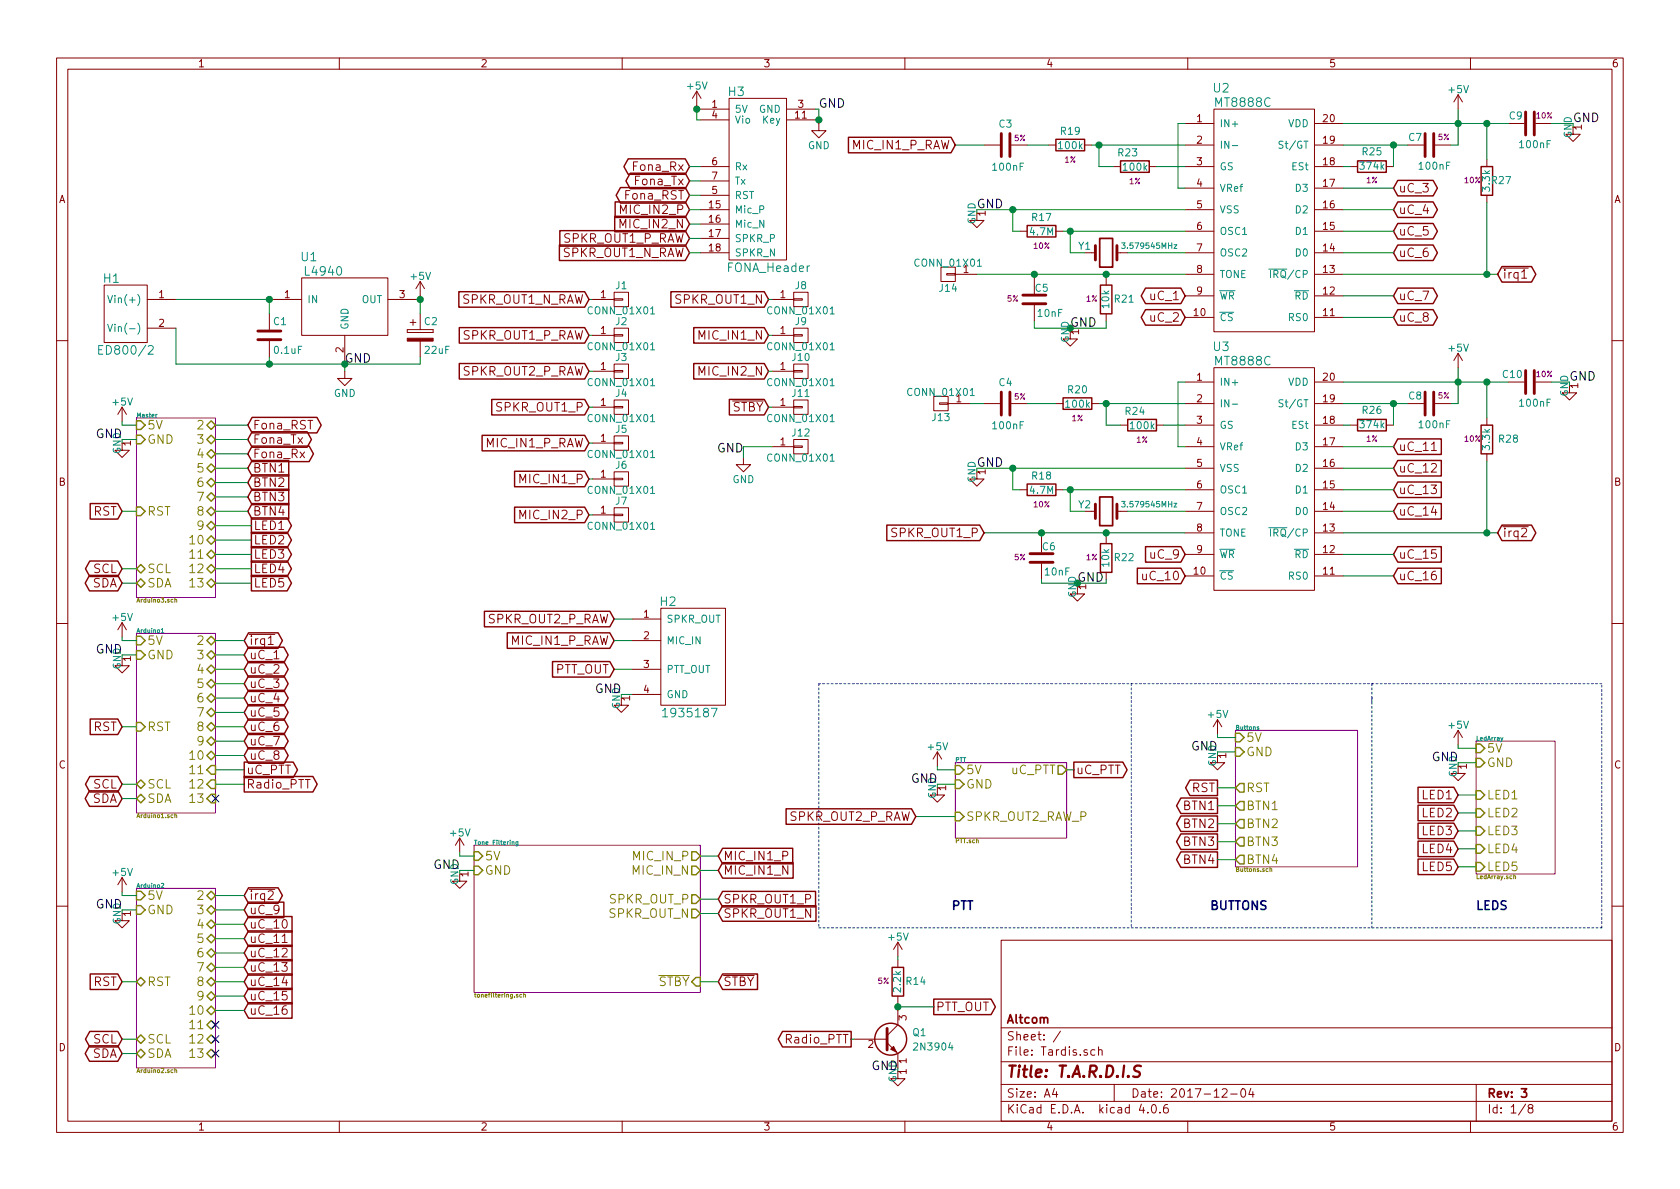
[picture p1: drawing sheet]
EESchema Schematic File Version 2
LIBS:Tardis-rescue
LIBS:power
LIBS:device
LIBS:transistors
LIBS:conn
LIBS:linear
LIBS:regul
LIBS:74xx
LIBS:cmos4000
LIBS:adc-dac
LIBS:memory
LIBS:xilinx
LIBS:microcontrollers
LIBS:dsp
LIBS:microchip
LIBS:analog_switches
LIBS:motorola
LIBS:texas
LIBS:intel
LIBS:audio
LIBS:interface
LIBS:digital-audio
LIBS:philips
LIBS:display
LIBS:cypress
LIBS:siliconi
LIBS:opto
LIBS:atmel
LIBS:contrib
LIBS:valves
LIBS:Tardis
LIBS:Tardis-cache
EELAYER 25 0
EELAYER END
$Descr A4 11693 8268
encoding utf-8
Sheet 1 8
Title "T.A.R.D.I.S"
Date "2017-12-04"
Rev "3"
Comp "Altcom"
Comment1 ""
Comment2 ""
Comment3 ""
Comment4 ""
$EndDescr
$Comp
L ED800 H1
U 1 1
P 875 2175
F 0 "H1" H 775 2425 60  0000 C CNN
F 1 "ED800/2" H 875 1925 60  0000 C CNN
F 2 "Footprints:ED800" H 475 2625 60  0001 C CNN
F 3 "" H 475 2625 60  0001 C CNN
F 4 "ED1633-ND" H 875 2175 60  0001 C CNN "Vendor"
	1    875  2175
	1    0    0    -1  
$EndComp
$Comp
L C C1
U 1 1
P 1875 2325
F 0 "C1" H 1900 2425 50  0000 L CNN
F 1 "0.1uF" H 1900 2225 50  0000 L CNN
F 2 "Capacitors_SMD:C_0603_HandSoldering" H 1913 2175 50  0001 C CNN
F 3 "" H 1875 2325 50  0001 C CNN
	1    1875 2325
	1    0    0    -1  
$EndComp
$Comp
L L4940 U1
U 1 1
P 2400 2075
F 0 "U1" H 2150 2375 60  0000 C CNN
F 1 "L4940" H 2250 2275 60  0000 C CNN
F 2 "TO_SOT_Packages_THT:TO-220-3_Horizontal" H 2450 2075 60  0001 C CNN
F 3 "" H 2450 2075 60  0001 C CNN
	1    2400 2075
	1    0    0    -1  
$EndComp
Wire Wire Line
	2925 2525 2925 2475
Wire Wire Line
	1225 2525 2925 2525
Connection ~ 2400 2525
Wire Wire Line
	2400 2575 2400 2525
$Comp
L CP C2
U 1 1
P 2925 2325
F 0 "C2" H 2950 2425 50  0000 L CNN
F 1 "22uF" H 2950 2225 50  0000 L CNN
F 2 "Footprints:RADIAL_5MM" H 2963 2175 50  0001 C CNN
F 3 "" H 2925 2325 50  0001 C CNN
	1    2925 2325
	1    0    0    -1  
$EndComp
$Comp
L MT8888C U2
U 1 1
P 8500 650
F 0 "U2" H 8500 700 60  0000 C CNN
F 1 "MT8888C" H 8650 600 60  0000 C CNN
F 2 "Footprints:SOIC-20" H 8500 650 60  0001 C CNN
F 3 "" H 8500 650 60  0001 C CNN
	1    8500 650 
	1    0    0    -1  
$EndComp
$Comp
L C C3
U 1 1
P 7000 1000
F 0 "C3" V 6850 950 50  0000 L CNN
F 1 "100nF" V 7150 900 50  0000 L CNN
F 2 "Capacitors_SMD:C_0603_HandSoldering" H 7038 850 50  0001 C CNN
F 3 "" H 7000 1000 50  0001 C CNN
F 4 "5%" V 6950 1100 39  0000 C CNN "%"
	1    7000 1000
	0    1    1    0   
$EndComp
$Comp
L R R19
U 1 1
P 7450 1000
F 0 "R19" V 7350 1000 50  0000 C CNN
F 1 "100k" V 7450 1000 50  0000 C CNN
F 2 "Resistors_SMD:R_0603_HandSoldering" V 7380 1000 50  0001 C CNN
F 3 "" H 7450 1000 50  0001 C CNN
F 4 "1%" V 7550 1000 39  0000 C CNN "%"
	1    7450 1000
	0    1    1    0   
$EndComp
$Comp
L R R23
U 1 1
P 7900 1150
F 0 "R23" V 7800 1100 50  0000 C CNN
F 1 "100k" V 7900 1150 50  0000 C CNN
F 2 "Resistors_SMD:R_0603_HandSoldering" V 7830 1150 50  0001 C CNN
F 3 "" H 7900 1150 50  0001 C CNN
F 4 "1%" V 8000 1150 39  0000 C CNN "%"
	1    7900 1150
	0    1    1    0   
$EndComp
Wire Wire Line
	7150 1000 7300 1000
Wire Wire Line
	6650 1000 6850 1000
Wire Wire Line
	8050 1150 8250 1150
Wire Wire Line
	7600 1000 8250 1000
Wire Wire Line
	7750 1150 7650 1150
Wire Wire Line
	7650 1150 7650 1000
Connection ~ 7650 1000
Wire Wire Line
	8250 850  8200 850 
Wire Wire Line
	8200 850  8200 1300
Wire Wire Line
	8200 1300 8250 1300
$Comp
L R R17
U 1 1
P 7250 1600
F 0 "R17" V 7150 1600 50  0000 C CNN
F 1 "4.7M" V 7250 1600 50  0000 C CNN
F 2 "Resistors_SMD:R_0603_HandSoldering" V 7180 1600 50  0001 C CNN
F 3 "" H 7250 1600 50  0001 C CNN
F 4 "10%" V 7350 1600 39  0000 C CNN "%"
	1    7250 1600
	0    1    1    0   
$EndComp
$Comp
L Crystal Y1
U 1 1
P 7700 1750
F 0 "Y1" H 7550 1800 50  0000 C CNN
F 1 "3.579545MHz" H 8000 1800 39  0000 C CNN
F 2 "Crystals:Crystal_SMD_HC49-SD_HandSoldering" H 7700 1750 50  0001 C CNN
F 3 "" H 7700 1750 50  0001 C CNN
	1    7700 1750
	1    0    0    -1  
$EndComp
Wire Wire Line
	7850 1750 8250 1750
Wire Wire Line
	6800 1450 8250 1450
Wire Wire Line
	7100 1600 7050 1600
Wire Wire Line
	7050 1600 7050 1450
Connection ~ 7050 1450
Wire Wire Line
	7400 1600 8250 1600
Wire Wire Line
	7450 1600 7450 1750
Wire Wire Line
	7450 1750 7550 1750
Connection ~ 7450 1600
$Comp
L C C5
U 1 1
P 7200 2075
F 0 "C5" H 7100 2000 50  0000 L CNN
F 1 "10nF" H 7000 2175 50  0000 L CNN
F 2 "Capacitors_SMD:C_0603_HandSoldering" H 7238 1925 50  0001 C CNN
F 3 "" H 7200 2075 50  0001 C CNN
F 4 "5%" H 7350 2075 39  0000 C CNN "%"
	1    7200 2075
	-1   0    0    1   
$EndComp
$Comp
L R R21
U 1 1
P 7700 2075
F 0 "R21" H 7575 2075 50  0000 C CNN
F 1 "10k" V 7700 2075 50  0000 C CNN
F 2 "Resistors_SMD:R_0603_HandSoldering" V 7630 2075 50  0001 C CNN
F 3 "" H 7700 2075 50  0001 C CNN
F 4 "1%" H 7800 2075 39  0000 C CNN "%"
	1    7700 2075
	-1   0    0    1   
$EndComp
Wire Wire Line
	6800 1900 8250 1900
Connection ~ 7700 1900
Connection ~ 7200 1900
Wire Wire Line
	7700 2275 7700 2225
Wire Wire Line
	7200 2275 7700 2275
Wire Wire Line
	7200 2275 7200 2225
Text GLabel 8250 2050 0    60   BiDi ~ 0
uC_1
Text GLabel 8250 2200 0    60   BiDi ~ 0
uC_2
$Comp
L R R27
U 1 1
P 10350 1250
F 0 "R27" H 10250 1250 50  0000 C CNN
F 1 "3.3k" V 10350 1250 50  0000 C CNN
F 2 "Resistors_SMD:R_0603_HandSoldering" V 10280 1250 50  0001 C CNN
F 3 "" H 10350 1250 50  0001 C CNN
F 4 "10%" H 10450 1250 39  0000 C CNN "%"
	1    10350 1250
	-1   0    0    1   
$EndComp
$Comp
L R R25
U 1 1
P 9550 1150
F 0 "R25" V 9650 1150 50  0000 C CNN
F 1 "374k" V 9550 1150 50  0000 C CNN
F 2 "Resistors_SMD:R_0603_HandSoldering" V 9480 1150 50  0001 C CNN
F 3 "" H 9550 1150 50  0001 C CNN
F 4 "1%" V 9450 1150 39  0000 C CNN "%"
	1    9550 1150
	0    -1   -1   0   
$EndComp
$Comp
L C C7
U 1 1
P 9950 1000
F 0 "C7" V 10000 1050 50  0000 L CNN
F 1 "100nF" V 9800 850 50  0000 L CNN
F 2 "Capacitors_SMD:C_0603_HandSoldering" H 9988 850 50  0001 C CNN
F 3 "" H 9950 1000 50  0001 C CNN
F 4 "5%" V 10000 900 39  0000 C CNN "%"
	1    9950 1000
	0    -1   -1   0   
$EndComp
$Comp
L C C9
U 1 1
P 10650 850
F 0 "C9" V 10700 900 50  0000 L CNN
F 1 "100nF" V 10500 700 50  0000 L CNN
F 2 "Capacitors_SMD:C_0603_HandSoldering" H 10688 700 50  0001 C CNN
F 3 "" H 10650 850 50  0001 C CNN
F 4 "10%" V 10700 750 39  0000 C CNN "%"
	1    10650 850 
	0    -1   -1   0   
$EndComp
Wire Wire Line
	9350 1000 9800 1000
Wire Wire Line
	9700 1150 9700 1000
Connection ~ 9700 1000
Wire Wire Line
	9400 1150 9350 1150
Wire Wire Line
	10150 1000 10100 1000
Wire Wire Line
	10150 750  10150 1000
Wire Wire Line
	9350 850  10500 850 
Connection ~ 10150 850 
Connection ~ 10350 850 
Wire Wire Line
	10350 1400 10350 1900
Wire Wire Line
	9350 1900 10425 1900
Wire Wire Line
	10350 1100 10350 850 
Wire Wire Line
	10950 850  10800 850 
Text GLabel 9700 1300 2    60   BiDi ~ 0
uC_3
Text GLabel 9700 1450 2    60   BiDi ~ 0
uC_4
Text GLabel 9700 1600 2    60   BiDi ~ 0
uC_5
Text GLabel 9700 1750 2    60   BiDi ~ 0
uC_6
Text GLabel 9700 2050 2    60   BiDi ~ 0
uC_7
Text GLabel 9700 2200 2    60   BiDi ~ 0
uC_8
Wire Wire Line
	9700 1300 9350 1300
Wire Wire Line
	9350 1450 9700 1450
Wire Wire Line
	9700 1600 9350 1600
Wire Wire Line
	9350 1750 9700 1750
Wire Wire Line
	9700 2050 9350 2050
Wire Wire Line
	9350 2200 9700 2200
$Comp
L MT8888C U3
U 1 1
P 8500 2450
F 0 "U3" H 8500 2500 60  0000 C CNN
F 1 "MT8888C" H 8650 2400 60  0000 C CNN
F 2 "Footprints:SOIC-20" H 8500 2450 60  0001 C CNN
F 3 "" H 8500 2450 60  0001 C CNN
	1    8500 2450
	1    0    0    -1  
$EndComp
$Comp
L R R24
U 1 1
P 7950 2950
F 0 "R24" V 7850 2900 50  0000 C CNN
F 1 "100k" V 7950 2950 50  0000 C CNN
F 2 "Resistors_SMD:R_0603_HandSoldering" V 7880 2950 50  0001 C CNN
F 3 "" H 7950 2950 50  0001 C CNN
F 4 "1%" V 8050 2950 39  0000 C CNN "%"
	1    7950 2950
	0    1    1    0   
$EndComp
$Comp
L R R20
U 1 1
P 7500 2800
F 0 "R20" V 7400 2800 50  0000 C CNN
F 1 "100k" V 7500 2800 50  0000 C CNN
F 2 "Resistors_SMD:R_0603_HandSoldering" V 7430 2800 50  0001 C CNN
F 3 "" H 7500 2800 50  0001 C CNN
F 4 "1%" V 7600 2800 39  0000 C CNN "%"
	1    7500 2800
	0    1    1    0   
$EndComp
$Comp
L C C4
U 1 1
P 7000 2800
F 0 "C4" V 6850 2750 50  0000 L CNN
F 1 "100nF" V 7150 2700 50  0000 L CNN
F 2 "Capacitors_SMD:C_0603_HandSoldering" H 7038 2650 50  0001 C CNN
F 3 "" H 7000 2800 50  0001 C CNN
F 4 "5%" V 6950 2900 39  0000 C CNN "%"
	1    7000 2800
	0    1    1    0   
$EndComp
Wire Wire Line
	7650 2800 8250 2800
Wire Wire Line
	7800 2950 7700 2950
Wire Wire Line
	7700 2950 7700 2800
Connection ~ 7700 2800
Wire Wire Line
	8100 2950 8250 2950
Wire Wire Line
	7350 2800 7150 2800
Wire Wire Line
	6850 2800 6750 2800
Wire Wire Line
	8250 2650 8200 2650
Wire Wire Line
	8200 2650 8200 3100
Wire Wire Line
	8200 3100 8250 3100
$Comp
L R R18
U 1 1
P 7250 3400
F 0 "R18" V 7150 3400 50  0000 C CNN
F 1 "4.7M" V 7250 3400 50  0000 C CNN
F 2 "Resistors_SMD:R_0603_HandSoldering" V 7180 3400 50  0001 C CNN
F 3 "" H 7250 3400 50  0001 C CNN
F 4 "10%" V 7350 3400 39  0000 C CNN "%"
	1    7250 3400
	0    1    1    0   
$EndComp
$Comp
L Crystal Y2
U 1 1
P 7700 3550
F 0 "Y2" H 7550 3600 50  0000 C CNN
F 1 "3.579545MHz" H 8000 3600 39  0000 C CNN
F 2 "Crystals:Crystal_SMD_HC49-SD_HandSoldering" H 7700 3550 50  0001 C CNN
F 3 "" H 7700 3550 50  0001 C CNN
	1    7700 3550
	1    0    0    -1  
$EndComp
Wire Wire Line
	6800 3250 8250 3250
Wire Wire Line
	7100 3400 7050 3400
Wire Wire Line
	7050 3400 7050 3250
Connection ~ 7050 3250
Wire Wire Line
	7400 3400 8250 3400
Wire Wire Line
	7550 3550 7450 3550
Wire Wire Line
	7450 3550 7450 3400
Connection ~ 7450 3400
Wire Wire Line
	7850 3550 8250 3550
$Comp
L R R22
U 1 1
P 7700 3875
F 0 "R22" H 7575 3875 50  0000 C CNN
F 1 "10k" V 7700 3875 50  0000 C CNN
F 2 "Resistors_SMD:R_0603_HandSoldering" V 7630 3875 50  0001 C CNN
F 3 "" H 7700 3875 50  0001 C CNN
F 4 "1%" H 7800 3875 39  0000 C CNN "%"
	1    7700 3875
	-1   0    0    1   
$EndComp
$Comp
L C C6
U 1 1
P 7250 3875
F 0 "C6" H 7150 3800 50  0000 L CNN
F 1 "10nF" H 7050 3975 50  0000 L CNN
F 2 "Capacitors_SMD:C_0603_HandSoldering" H 7288 3725 50  0001 C CNN
F 3 "" H 7250 3875 50  0001 C CNN
F 4 "5%" H 7400 3875 39  0000 C CNN "%"
	1    7250 3875
	-1   0    0    1   
$EndComp
Wire Wire Line
	6850 3700 8250 3700
Wire Wire Line
	7250 4050 7700 4050
Connection ~ 7500 4050
Connection ~ 7450 2275
Connection ~ 7250 3700
Text GLabel 8250 3850 0    60   Input ~ 0
uC_9
Text GLabel 8250 4000 0    60   Input ~ 0
uC_10
$Comp
L R R26
U 1 1
P 9550 2950
F 0 "R26" V 9650 2950 50  0000 C CNN
F 1 "374k" V 9550 2950 50  0000 C CNN
F 2 "Resistors_SMD:R_0603_HandSoldering" V 9480 2950 50  0001 C CNN
F 3 "" H 9550 2950 50  0001 C CNN
F 4 "1%" V 9450 2950 39  0000 C CNN "%"
	1    9550 2950
	0    -1   -1   0   
$EndComp
Wire Wire Line
	9350 2950 9400 2950
Wire Wire Line
	9700 2950 9700 2800
Wire Wire Line
	9350 2800 9800 2800
$Comp
L C C8
U 1 1
P 9950 2800
F 0 "C8" V 10000 2850 50  0000 L CNN
F 1 "100nF" V 9800 2650 50  0000 L CNN
F 2 "Capacitors_SMD:C_0603_HandSoldering" H 9988 2650 50  0001 C CNN
F 3 "" H 9950 2800 50  0001 C CNN
F 4 "5%" V 10000 2700 39  0000 C CNN "%"
	1    9950 2800
	0    -1   -1   0   
$EndComp
Connection ~ 9700 2800
Wire Wire Line
	9350 2650 10500 2650
Wire Wire Line
	10150 2550 10150 2800
Wire Wire Line
	10150 2800 10100 2800
$Comp
L R R28
U 1 1
P 10350 3050
F 0 "R28" H 10200 3050 50  0000 C CNN
F 1 "3.3k" V 10350 3050 50  0000 C CNN
F 2 "Resistors_SMD:R_0603_HandSoldering" V 10280 3050 50  0001 C CNN
F 3 "" H 10350 3050 50  0001 C CNN
F 4 "10%" H 10450 3050 39  0000 C CNN "%"
	1    10350 3050
	-1   0    0    1   
$EndComp
Wire Wire Line
	10350 2650 10350 2900
Connection ~ 10150 2650
$Comp
L C C10
U 1 1
P 10650 2650
F 0 "C10" V 10700 2700 50  0000 L CNN
F 1 "100nF" V 10500 2500 50  0000 L CNN
F 2 "Capacitors_SMD:C_0603_HandSoldering" H 10688 2500 50  0001 C CNN
F 3 "" H 10650 2650 50  0001 C CNN
F 4 "10%" V 10700 2550 39  0000 C CNN "%"
	1    10650 2650
	0    -1   -1   0   
$EndComp
Connection ~ 10350 2650
Wire Wire Line
	10800 2650 10925 2650
Wire Wire Line
	9350 3700 10425 3700
Wire Wire Line
	10350 3700 10350 3200
Text GLabel 9700 3100 2    60   Input ~ 0
uC_11
Text GLabel 9700 3250 2    60   Input ~ 0
uC_12
Text GLabel 9700 3400 2    60   Input ~ 0
uC_13
Text GLabel 9700 3550 2    60   Input ~ 0
uC_14
Text GLabel 9700 3850 2    60   Input ~ 0
uC_15
Text GLabel 9700 4000 2    60   Input ~ 0
uC_16
Wire Wire Line
	9350 3100 9700 3100
Wire Wire Line
	9700 3250 9350 3250
Wire Wire Line
	9350 3400 9700 3400
Wire Wire Line
	9700 3550 9350 3550
Wire Wire Line
	9350 3850 9700 3850
Wire Wire Line
	9700 4000 9350 4000
$Sheet
S 950  6175 550  1250
U 5A11F431
F0 "Arduino2" 30
F1 "Arduino2.sch" 30
F2 "RST" B L 950 6825 60 
F3 "SCL" B L 950 7225 60 
F4 "SDA" B L 950 7325 60 
F5 "2" B R 1500 6225 60 
F6 "3" B R 1500 6325 60 
F7 "4" B R 1500 6425 60 
F8 "5" B R 1500 6525 60 
F9 "6" B R 1500 6625 60 
F10 "7" B R 1500 6725 60 
F11 "8" B R 1500 6825 60 
F12 "9" B R 1500 6925 60 
F13 "10" B R 1500 7025 60 
F14 "5V" I L 950 6225 60 
F15 "GND" I L 950 6325 60 
F16 "11" B R 1500 7125 60 
F17 "12" B R 1500 7225 60 
F18 "13" B R 1500 7325 60 
$EndSheet
$Sheet
S 950  4400 550  1250
U 5A121926
F0 "Arduino1" 30
F1 "Arduino1.sch" 30
F2 "SDA" B L 950 5550 60 
F3 "SCL" B L 950 5450 60 
F4 "RST" I L 950 5050 60 
F5 "2" B R 1500 4450 60 
F6 "3" B R 1500 4550 60 
F7 "4" B R 1500 4650 60 
F8 "5" B R 1500 4750 60 
F9 "6" B R 1500 4850 60 
F10 "7" B R 1500 4950 60 
F11 "8" B R 1500 5050 60 
F12 "9" B R 1500 5150 60 
F13 "10" B R 1500 5250 60 
F14 "11" I R 1500 5350 60 
F15 "12" I R 1500 5450 60 
F16 "13" I R 1500 5550 60 
F17 "5V" I L 950 4450 60 
F18 "GND" I L 950 4550 60 
$EndSheet
$Sheet
S 950  2900 550  1250
U 5A12503B
F0 "Master" 30
F1 "Arduino3.sch" 30
F2 "SCL" B L 950 3950 60 
F3 "SDA" B L 950 4050 60 
F4 "2" B R 1500 2950 60 
F5 "3" B R 1500 3050 60 
F6 "4" B R 1500 3150 60 
F7 "5" B R 1500 3250 60 
F8 "6" B R 1500 3350 60 
F9 "7" B R 1500 3450 60 
F10 "8" B R 1500 3550 60 
F11 "9" B R 1500 3650 60 
F12 "10" B R 1500 3750 60 
F13 "11" B R 1500 3850 60 
F14 "12" B R 1500 3950 60 
F15 "13" B R 1500 4050 60 
F16 "5V" I L 950 2950 60 
F17 "GND" I L 950 3050 60 
F18 "RST" I L 950 3550 60 
$EndSheet
Text GLabel 850  5450 0    60   BiDi ~ 0
SCL
Text GLabel 850  5550 0    60   BiDi ~ 0
SDA
Text GLabel 850  3950 0    60   BiDi ~ 0
SCL
Text GLabel 850  4050 0    60   BiDi ~ 0
SDA
Text GLabel 850  7225 0    60   BiDi ~ 0
SCL
Text GLabel 850  7325 0    60   BiDi ~ 0
SDA
Wire Wire Line
	850  7225 950  7225
Wire Wire Line
	950  7325 850  7325
Wire Wire Line
	850  5450 950  5450
Wire Wire Line
	850  5550 950  5550
Wire Wire Line
	850  3950 950  3950
Wire Wire Line
	950  4050 850  4050
Text GLabel 850  3550 0    60   Input ~ 0
RST
Text GLabel 850  5050 0    60   Input ~ 0
RST
Text GLabel 850  6825 0    60   Input ~ 0
RST
Wire Wire Line
	950  6825 850  6825
Wire Wire Line
	950  5050 850  5050
Wire Wire Line
	950  3550 850  3550
Wire Wire Line
	1225 2275 1225 2525
Connection ~ 1875 2525
Wire Wire Line
	2925 2050 2925 2175
Connection ~ 2925 2075
Wire Wire Line
	1875 2475 1875 2525
Text GLabel 1700 4750 2    60   BiDi ~ 0
uC_3
Text GLabel 1700 4850 2    60   BiDi ~ 0
uC_4
Text GLabel 1700 4950 2    60   BiDi ~ 0
uC_5
Text GLabel 1700 5050 2    60   BiDi ~ 0
uC_6
Text GLabel 1700 5150 2    60   BiDi ~ 0
uC_7
Text GLabel 1700 5250 2    60   BiDi ~ 0
uC_8
Text GLabel 1700 4550 2    60   BiDi ~ 0
uC_1
Text GLabel 1700 4650 2    60   BiDi ~ 0
uC_2
Text GLabel 1700 4450 2    60   BiDi ~ 0
~irq1
Text GLabel 10425 1900 2    60   BiDi ~ 0
~irq1
Text GLabel 10425 3700 2    60   BiDi ~ 0
~irq2
Text GLabel 1700 6225 2    60   BiDi ~ 0
~irq2
Connection ~ 10350 1900
Connection ~ 10350 3700
Text GLabel 1700 6525 2    60   Input ~ 0
uC_11
Text GLabel 1700 6625 2    60   Input ~ 0
uC_12
Text GLabel 1700 6725 2    60   Input ~ 0
uC_13
Text GLabel 1700 6825 2    60   Input ~ 0
uC_14
Text GLabel 1700 6925 2    60   Input ~ 0
uC_15
Text GLabel 1700 7025 2    60   Input ~ 0
uC_16
Text GLabel 1700 6325 2    60   Input ~ 0
uC_9
Text GLabel 1700 6425 2    60   Input ~ 0
uC_10
Wire Wire Line
	1500 4450 1700 4450
Wire Wire Line
	1700 4550 1500 4550
Wire Wire Line
	1500 4650 1700 4650
Wire Wire Line
	1500 4750 1700 4750
Wire Wire Line
	1500 4850 1700 4850
Wire Wire Line
	1700 4950 1500 4950
Wire Wire Line
	1500 5050 1700 5050
Wire Wire Line
	1700 5150 1500 5150
Wire Wire Line
	1700 5250 1500 5250
Wire Wire Line
	1700 6225 1500 6225
Wire Wire Line
	1500 6325 1700 6325
Wire Wire Line
	1700 6425 1500 6425
Wire Wire Line
	1500 6525 1700 6525
Wire Wire Line
	1700 6625 1500 6625
Wire Wire Line
	1500 6725 1700 6725
Wire Wire Line
	1700 6825 1500 6825
Wire Wire Line
	1500 6925 1700 6925
Wire Wire Line
	1700 7025 1500 7025
$Comp
L FONA_Header H3
U 1 1
P 5075 625
F 0 "H3" H 5125 625 60  0000 C CNN
F 1 "FONA_Header" H 5350 -600 60  0000 C CNN
F 2 "Pin_Headers:Pin_Header_Straight_1x18_Pitch2.54mm" H 5075 625 60  0001 C CNN
F 3 "" H 5075 625 60  0001 C CNN
	1    5075 625 
	1    0    0    -1  
$EndComp
Wire Wire Line
	4850 825  4875 825 
Wire Wire Line
	4850 725  4850 825 
Connection ~ 4850 750 
Text GLabel 4800 1150 0    60   BiDi ~ 0
Fona_Rx
Text GLabel 4800 1250 0    60   BiDi ~ 0
Fona_Tx
Text GLabel 4800 1350 0    60   BiDi ~ 0
Fona_RST
Wire Wire Line
	5675 750  5700 750 
Wire Wire Line
	5700 750  5700 850 
Wire Wire Line
	5700 825  5675 825 
Connection ~ 5700 825 
Wire Wire Line
	4800 1150 4875 1150
Wire Wire Line
	4875 1250 4800 1250
Wire Wire Line
	4800 1350 4875 1350
Text GLabel 1725 3150 2    60   BiDi ~ 0
Fona_Rx
Text GLabel 1725 3050 2    60   BiDi ~ 0
Fona_Tx
Text GLabel 1725 2950 2    60   BiDi ~ 0
Fona_RST
Wire Wire Line
	1500 2950 1725 2950
Wire Wire Line
	1725 3050 1500 3050
Wire Wire Line
	1725 3150 1500 3150
Text GLabel 1725 3250 2    60   Input ~ 0
BTN1
Text GLabel 1725 3350 2    60   Input ~ 0
BTN2
Text GLabel 1725 3450 2    60   Input ~ 0
BTN3
Text GLabel 1725 3550 2    60   Input ~ 0
BTN4
Wire Wire Line
	1725 3250 1500 3250
Wire Wire Line
	1500 3350 1725 3350
Wire Wire Line
	1725 3450 1500 3450
Wire Wire Line
	1500 3550 1725 3550
Text GLabel 1750 3650 2    60   Output ~ 0
LED1
Text GLabel 1750 3750 2    60   Output ~ 0
LED2
Text GLabel 1750 3850 2    60   Output ~ 0
LED3
Text GLabel 1750 3950 2    60   Output ~ 0
LED4
Text GLabel 1750 4050 2    60   Output ~ 0
LED5
$Sheet
S 10275 5150 550  925 
U 5A1C89E5
F0 "LedArray" 30
F1 "LedArray.sch" 30
F2 "LED5" I L 10275 6025 60 
F3 "LED4" I L 10275 5900 60 
F4 "LED3" I L 10275 5775 60 
F5 "LED2" I L 10275 5650 60 
F6 "LED1" I L 10275 5525 60 
F7 "5V" I L 10275 5200 60 
F8 "GND" I L 10275 5300 60 
$EndSheet
Text GLabel 10150 5525 0    60   Input ~ 0
LED1
Text GLabel 10150 5650 0    60   Input ~ 0
LED2
Text GLabel 10150 5775 0    60   Input ~ 0
LED3
Text GLabel 10150 5900 0    60   Input ~ 0
LED4
Text GLabel 10150 6025 0    60   Input ~ 0
LED5
Wire Wire Line
	1500 3650 1750 3650
Wire Wire Line
	1500 3750 1750 3750
Wire Wire Line
	1750 3850 1500 3850
Wire Wire Line
	1500 3950 1750 3950
Wire Wire Line
	1750 4050 1500 4050
Wire Wire Line
	10150 5525 10275 5525
Wire Wire Line
	10150 5650 10275 5650
Wire Wire Line
	10150 5775 10275 5775
Wire Wire Line
	10275 5900 10150 5900
Wire Wire Line
	10150 6025 10275 6025
Text Notes 10275 6325 0    60   ~ 12
LEDS
Wire Notes Line
	9550 4850 9550 6450
Wire Notes Line
	5700 6450 11150 6450
Wire Notes Line
	11150 6450 11150 4750
Wire Notes Line
	11150 4750 5700 4750
Wire Notes Line
	9550 4750 9550 4875
$Sheet
S 8600 5075 850  950 
U 5A1EEEAC
F0 "Buttons" 30
F1 "Buttons.sch" 30
F2 "5V" I L 8600 5125 60 
F3 "GND" I L 8600 5225 60 
F4 "RST" O L 8600 5475 60 
F5 "BTN1" O L 8600 5600 60 
F6 "BTN2" O L 8600 5725 60 
F7 "BTN3" O L 8600 5850 60 
F8 "BTN4" O L 8600 5975 60 
$EndSheet
Text GLabel 8475 5475 0    60   Output ~ 0
RST
Text GLabel 8475 5600 0    60   Output ~ 0
BTN1
Text GLabel 8475 5725 0    60   Output ~ 0
BTN2
Text GLabel 8475 5850 0    60   Output ~ 0
BTN3
Text GLabel 8475 5975 0    60   Output ~ 0
BTN4
Wire Wire Line
	8475 5975 8600 5975
Wire Wire Line
	8600 5850 8475 5850
Wire Wire Line
	8475 5725 8600 5725
Wire Wire Line
	8600 5600 8475 5600
Wire Wire Line
	8475 5475 8600 5475
Wire Notes Line
	7875 4750 7875 6450
Text Notes 8425 6325 0    60   ~ 12
BUTTONS
$Comp
L 1935187 H2
U 1 1
P 4600 4400
F 0 "H2" H 4650 4625 60  0000 C CNN
F 1 "1935187" H 4800 3850 60  0000 C CNN
F 2 "Footprints:1935187" H 4600 4400 60  0001 C CNN
F 3 "" H 4600 4400 60  0001 C CNN
F 4 "277-1579-ND" H 4600 4400 60  0001 C CNN "Vendor"
	1    4600 4400
	1    0    0    -1  
$EndComp
$Sheet
S 6650 5300 775  525 
U 5A2B81A8
F0 "PTT" 30
F1 "PTT.sch" 30
F2 "SPKR_OUT2_RAW_P" I L 6650 5675 60 
F3 "GND" I L 6650 5450 60 
F4 "5V" I L 6650 5350 60 
F5 "uC_PTT" O R 7425 5350 60 
$EndSheet
$Sheet
S 3300 5875 1575 1025
U 5A2392E1
F0 "Tone Filtering" 30
F1 "tonefiltering.sch" 30
F2 "MIC_IN_P" O R 4875 5950 60 
F3 "MIC_IN_N" O R 4875 6050 60 
F4 "SPKR_OUT_P" O R 4875 6250 60 
F5 "SPKR_OUT_N" O R 4875 6350 60 
F6 "GND" I L 3300 6050 60 
F7 "5V" I L 3300 5950 60 
F8 "~STBY" I R 4875 6825 60 
$EndSheet
Wire Wire Line
	5000 5950 4875 5950
Wire Wire Line
	4875 6050 5000 6050
Text GLabel 4800 1650 0    60   Input ~ 0
SPKR_OUT1_P_RAW
Text GLabel 4275 4450 0    60   Input ~ 0
MIC_IN1_P_RAW
Text GLabel 5000 5950 2    60   Input ~ 0
MIC_IN1_P
Text GLabel 5000 6050 2    60   Input ~ 0
MIC_IN1_N
Text GLabel 4800 1450 0    60   Input ~ 0
MIC_IN2_P
Text GLabel 4800 1550 0    60   Input ~ 0
MIC_IN2_N
Wire Wire Line
	4800 1450 4875 1450
Wire Wire Line
	4875 1550 4800 1550
Text GLabel 4800 1750 0    60   Input ~ 0
SPKR_OUT1_N_RAW
Wire Wire Line
	4800 1650 4875 1650
Wire Wire Line
	4875 1750 4800 1750
Text GLabel 5000 6250 2    60   Input ~ 0
SPKR_OUT1_P
Text GLabel 5000 6350 2    60   Input ~ 0
SPKR_OUT1_N
Wire Wire Line
	5000 6250 4875 6250
Wire Wire Line
	4875 6350 5000 6350
Text GLabel 4275 4300 0    60   Input ~ 0
SPKR_OUT2_P_RAW
Wire Wire Line
	4850 750  4875 750 
$Comp
L +5V #PWR01
U 1 1
P 4850 725
F 0 "#PWR01" H 4850 575 50  0001 C CNN
F 1 "+5V" H 4850 865 50  0000 C CNN
F 2 "" H 4850 725 50  0001 C CNN
F 3 "" H 4850 725 50  0001 C CNN
	1    4850 725 
	1    0    0    -1  
$EndComp
$Comp
L +5V #PWR02
U 1 1
P 2925 2050
F 0 "#PWR02" H 2925 1900 50  0001 C CNN
F 1 "+5V" H 2925 2190 50  0000 C CNN
F 2 "" H 2925 2050 50  0001 C CNN
F 3 "" H 2925 2050 50  0001 C CNN
	1    2925 2050
	1    0    0    -1  
$EndComp
$Comp
L +5V #PWR03
U 1 1
P 850 2925
F 0 "#PWR03" H 850 2775 50  0001 C CNN
F 1 "+5V" H 850 3065 50  0000 C CNN
F 2 "" H 850 2925 50  0001 C CNN
F 3 "" H 850 2925 50  0001 C CNN
	1    850  2925
	1    0    0    -1  
$EndComp
$Comp
L +5V #PWR04
U 1 1
P 850 4425
F 0 "#PWR04" H 850 4275 50  0001 C CNN
F 1 "+5V" H 850 4565 50  0000 C CNN
F 2 "" H 850 4425 50  0001 C CNN
F 3 "" H 850 4425 50  0001 C CNN
	1    850  4425
	1    0    0    -1  
$EndComp
$Comp
L +5V #PWR05
U 1 1
P 850 6200
F 0 "#PWR05" H 850 6050 50  0001 C CNN
F 1 "+5V" H 850 6340 50  0000 C CNN
F 2 "" H 850 6200 50  0001 C CNN
F 3 "" H 850 6200 50  0001 C CNN
	1    850  6200
	1    0    0    -1  
$EndComp
$Comp
L +5V #PWR06
U 1 1
P 6525 5325
F 0 "#PWR06" H 6525 5175 50  0001 C CNN
F 1 "+5V" H 6525 5465 50  0000 C CNN
F 2 "" H 6525 5325 50  0001 C CNN
F 3 "" H 6525 5325 50  0001 C CNN
	1    6525 5325
	1    0    0    -1  
$EndComp
$Comp
L +5V #PWR07
U 1 1
P 8475 5100
F 0 "#PWR07" H 8475 4950 50  0001 C CNN
F 1 "+5V" H 8475 5240 50  0000 C CNN
F 2 "" H 8475 5100 50  0001 C CNN
F 3 "" H 8475 5100 50  0001 C CNN
	1    8475 5100
	1    0    0    -1  
$EndComp
$Comp
L +5V #PWR08
U 1 1
P 10150 5175
F 0 "#PWR08" H 10150 5025 50  0001 C CNN
F 1 "+5V" H 10150 5315 50  0000 C CNN
F 2 "" H 10150 5175 50  0001 C CNN
F 3 "" H 10150 5175 50  0001 C CNN
	1    10150 5175
	1    0    0    -1  
$EndComp
$Comp
L +5V #PWR09
U 1 1
P 10150 2550
F 0 "#PWR09" H 10150 2400 50  0001 C CNN
F 1 "+5V" H 10150 2690 50  0000 C CNN
F 2 "" H 10150 2550 50  0001 C CNN
F 3 "" H 10150 2550 50  0001 C CNN
	1    10150 2550
	1    0    0    -1  
$EndComp
$Comp
L +5V #PWR010
U 1 1
P 10150 750
F 0 "#PWR010" H 10150 600 50  0001 C CNN
F 1 "+5V" H 10150 890 50  0000 C CNN
F 2 "" H 10150 750 50  0001 C CNN
F 3 "" H 10150 750 50  0001 C CNN
	1    10150 750 
	1    0    0    -1  
$EndComp
$Comp
L GND-RESCUE-Tardis #PWR011
U 1 1
P 850 3075
F 0 "#PWR011" H 850 2825 50  0001 C CNN
F 1 "GND" H 850 2925 50  0001 C CNN
F 2 "" H 850 3075 50  0001 C CNN
F 3 "" H 850 3075 50  0001 C CNN
	1    850  3075
	1    0    0    -1  
$EndComp
$Comp
L GND-RESCUE-Tardis #PWR012
U 1 1
P 850 4575
F 0 "#PWR012" H 850 4325 50  0001 C CNN
F 1 "GND" H 850 4425 50  0001 C CNN
F 2 "" H 850 4575 50  0001 C CNN
F 3 "" H 850 4575 50  0001 C CNN
	1    850  4575
	1    0    0    -1  
$EndComp
Wire Wire Line
	850  4550 950  4550
Wire Wire Line
	850  4450 950  4450
Wire Wire Line
	950  3050 850  3050
Wire Wire Line
	850  3050 850  3075
Wire Wire Line
	950  2950 850  2950
Wire Wire Line
	850  2950 850  2925
Wire Wire Line
	850  4450 850  4425
Wire Wire Line
	850  4575 850  4550
$Comp
L GND-RESCUE-Tardis #PWR013
U 1 1
P 850 6350
F 0 "#PWR013" H 850 6100 50  0001 C CNN
F 1 "GND" H 850 6200 50  0001 C CNN
F 2 "" H 850 6350 50  0001 C CNN
F 3 "" H 850 6350 50  0001 C CNN
	1    850  6350
	1    0    0    -1  
$EndComp
Wire Wire Line
	850  6200 850  6225
Wire Wire Line
	850  6225 950  6225
Wire Wire Line
	850  6350 850  6325
Wire Wire Line
	850  6325 950  6325
$Comp
L GND-RESCUE-Tardis #PWR014
U 1 1
P 6525 5475
F 0 "#PWR014" H 6525 5225 50  0001 C CNN
F 1 "GND" H 6525 5325 50  0001 C CNN
F 2 "" H 6525 5475 50  0001 C CNN
F 3 "" H 6525 5475 50  0001 C CNN
	1    6525 5475
	1    0    0    -1  
$EndComp
$Comp
L GND-RESCUE-Tardis #PWR015
U 1 1
P 8475 5250
F 0 "#PWR015" H 8475 5000 50  0001 C CNN
F 1 "GND" H 8475 5100 50  0001 C CNN
F 2 "" H 8475 5250 50  0001 C CNN
F 3 "" H 8475 5250 50  0001 C CNN
	1    8475 5250
	1    0    0    -1  
$EndComp
$Comp
L GND-RESCUE-Tardis #PWR016
U 1 1
P 10150 5325
F 0 "#PWR016" H 10150 5075 50  0001 C CNN
F 1 "GND" H 10150 5175 50  0001 C CNN
F 2 "" H 10150 5325 50  0001 C CNN
F 3 "" H 10150 5325 50  0001 C CNN
	1    10150 5325
	1    0    0    -1  
$EndComp
Wire Wire Line
	8600 5225 8475 5225
Wire Wire Line
	8475 5225 8475 5250
Wire Wire Line
	8600 5125 8475 5125
Wire Wire Line
	8475 5125 8475 5100
Wire Wire Line
	10150 5325 10150 5300
Wire Wire Line
	10150 5300 10275 5300
Wire Wire Line
	10150 5175 10150 5200
Wire Wire Line
	10150 5200 10275 5200
$Comp
L GND-RESCUE-Tardis #PWR017
U 1 1
P 7500 4075
F 0 "#PWR017" H 7500 3825 50  0001 C CNN
F 1 "GND" H 7500 3925 50  0001 C CNN
F 2 "" H 7500 4075 50  0001 C CNN
F 3 "" H 7500 4075 50  0001 C CNN
	1    7500 4075
	1    0    0    -1  
$EndComp
$Comp
L GND-RESCUE-Tardis #PWR018
U 1 1
P 6800 3275
F 0 "#PWR018" H 6800 3025 50  0001 C CNN
F 1 "GND" H 6800 3125 50  0001 C CNN
F 2 "" H 6800 3275 50  0001 C CNN
F 3 "" H 6800 3275 50  0001 C CNN
	1    6800 3275
	1    0    0    -1  
$EndComp
Wire Wire Line
	6800 3275 6800 3250
$Comp
L GND-RESCUE-Tardis #PWR019
U 1 1
P 10925 2675
F 0 "#PWR019" H 10925 2425 50  0001 C CNN
F 1 "GND" H 10925 2525 50  0001 C CNN
F 2 "" H 10925 2675 50  0001 C CNN
F 3 "" H 10925 2675 50  0001 C CNN
	1    10925 2675
	1    0    0    -1  
$EndComp
Wire Wire Line
	10925 2650 10925 2675
$Comp
L GND-RESCUE-Tardis #PWR020
U 1 1
P 10950 875
F 0 "#PWR020" H 10950 625 50  0001 C CNN
F 1 "GND" H 10950 725 50  0001 C CNN
F 2 "" H 10950 875 50  0001 C CNN
F 3 "" H 10950 875 50  0001 C CNN
	1    10950 875 
	1    0    0    -1  
$EndComp
Wire Wire Line
	10950 875  10950 850 
$Comp
L GND-RESCUE-Tardis #PWR021
U 1 1
P 6800 1475
F 0 "#PWR021" H 6800 1225 50  0001 C CNN
F 1 "GND" H 6800 1325 50  0001 C CNN
F 2 "" H 6800 1475 50  0001 C CNN
F 3 "" H 6800 1475 50  0001 C CNN
	1    6800 1475
	1    0    0    -1  
$EndComp
$Comp
L GND-RESCUE-Tardis #PWR022
U 1 1
P 7450 2300
F 0 "#PWR022" H 7450 2050 50  0001 C CNN
F 1 "GND" H 7450 2150 50  0001 C CNN
F 2 "" H 7450 2300 50  0001 C CNN
F 3 "" H 7450 2300 50  0001 C CNN
	1    7450 2300
	1    0    0    -1  
$EndComp
Wire Wire Line
	7450 2300 7450 2275
Wire Wire Line
	6800 1475 6800 1450
Wire Wire Line
	6650 5350 6525 5350
Wire Wire Line
	6525 5350 6525 5325
Wire Wire Line
	6525 5475 6525 5450
Wire Wire Line
	6525 5450 6650 5450
$Comp
L +5V #PWR023
U 1 1
P 3200 5925
F 0 "#PWR023" H 3200 5775 50  0001 C CNN
F 1 "+5V" H 3200 6065 50  0000 C CNN
F 2 "" H 3200 5925 50  0001 C CNN
F 3 "" H 3200 5925 50  0001 C CNN
	1    3200 5925
	1    0    0    -1  
$EndComp
$Comp
L GND-RESCUE-Tardis #PWR024
U 1 1
P 3200 6075
F 0 "#PWR024" H 3200 5825 50  0001 C CNN
F 1 "GND" H 3200 5925 50  0001 C CNN
F 2 "" H 3200 6075 50  0001 C CNN
F 3 "" H 3200 6075 50  0001 C CNN
	1    3200 6075
	1    0    0    -1  
$EndComp
Wire Wire Line
	3300 6050 3200 6050
Wire Wire Line
	3200 6050 3200 6075
Wire Wire Line
	3300 5950 3200 5950
Wire Wire Line
	3200 5950 3200 5925
Wire Wire Line
	7500 4050 7500 4075
Wire Wire Line
	7250 4025 7250 4050
Wire Wire Line
	7700 4050 7700 4025
Wire Wire Line
	7250 3725 7250 3700
Wire Wire Line
	7700 3725 7700 3700
Connection ~ 7700 3700
Wire Wire Line
	7200 1925 7200 1900
Wire Wire Line
	7700 1925 7700 1900
Wire Wire Line
	1225 2075 1900 2075
Connection ~ 1875 2075
Text GLabel 7475 5350 2    60   Output ~ 0
uC_PTT
Wire Wire Line
	7425 5350 7475 5350
Text GLabel 1700 5350 2    60   Output ~ 0
uC_PTT
Wire Wire Line
	1700 5350 1500 5350
Text GLabel 5000 6825 2    60   Input ~ 0
~STBY
Wire Wire Line
	5000 6825 4875 6825
Wire Wire Line
	4275 4650 4400 4650
Text GLabel 4275 4650 0    60   Input ~ 0
PTT_OUT
$Comp
L GND-RESCUE-Tardis #PWR025
U 1 1
P 4325 4850
F 0 "#PWR025" H 4325 4600 50  0001 C CNN
F 1 "GND" H 4325 4700 50  0001 C CNN
F 2 "" H 4325 4850 50  0001 C CNN
F 3 "" H 4325 4850 50  0001 C CNN
	1    4325 4850
	1    0    0    -1  
$EndComp
Wire Wire Line
	4325 4850 4325 4825
Wire Wire Line
	4325 4825 4400 4825
Wire Wire Line
	4400 4300 4275 4300
Text GLabel 5350 2075 0    60   Input ~ 0
SPKR_OUT1_N
Text GLabel 1700 5450 2    60   Output ~ 0
Radio_PTT
Wire Wire Line
	1500 5450 1700 5450
Text GLabel 5925 7225 0    60   Output ~ 0
Radio_PTT
$Comp
L GND-RESCUE-Tardis #PWR026
U 1 1
P 6250 7450
F 0 "#PWR026" H 6250 7200 50  0001 C CNN
F 1 "GND" H 6250 7300 50  0001 C CNN
F 2 "" H 6250 7450 50  0001 C CNN
F 3 "" H 6250 7450 50  0001 C CNN
	1    6250 7450
	1    0    0    -1  
$EndComp
$Comp
L +5V #PWR027
U 1 1
P 6250 6650
F 0 "#PWR027" H 6250 6500 50  0001 C CNN
F 1 "+5V" H 6250 6790 50  0000 C CNN
F 2 "" H 6250 6650 50  0001 C CNN
F 3 "" H 6250 6650 50  0001 C CNN
	1    6250 6650
	1    0    0    -1  
$EndComp
Text GLabel 6500 7000 2    60   Output ~ 0
PTT_OUT
$Comp
L R R14
U 1 1
P 6250 6825
F 0 "R14" H 6125 6825 50  0000 C CNN
F 1 "2.2k" V 6250 6825 50  0000 C CNN
F 2 "Resistors_SMD:R_0603_HandSoldering" V 6180 6825 50  0001 C CNN
F 3 "" H 6250 6825 50  0001 C CNN
F 4 "5%" H 6350 6825 39  0000 C CNN "%"
	1    6250 6825
	-1   0    0    1   
$EndComp
Wire Wire Line
	6250 6650 6250 6675
Wire Wire Line
	6250 6975 6250 7025
Wire Wire Line
	6500 7000 6250 7000
Connection ~ 6250 7000
Wire Wire Line
	6250 7425 6250 7450
Wire Wire Line
	5925 7225 5950 7225
$Comp
L Q_NPN_EBC Q1
U 1 1
P 6150 7225
F 0 "Q1" H 6350 7275 50  0000 L CNN
F 1 "2N3904" H 6350 7175 50  0000 L CNN
F 2 "TO_SOT_Packages_THT:TO-92_Molded_Narrow" H 6350 7325 50  0001 C CNN
F 3 "" H 6150 7225 50  0001 C CNN
	1    6150 7225
	1    0    0    -1  
$EndComp
Wire Notes Line
	5700 4750 5700 6450
Text Notes 6625 6325 0    60   ~ 12
PTT
Text GLabel 4100 2325 0    60   Input ~ 0
SPKR_OUT1_P_RAW
Wire Wire Line
	4100 2075 4125 2075
Wire Wire Line
	4125 2325 4100 2325
Text GLabel 4100 2825 0    60   Input ~ 0
SPKR_OUT1_P
Text GLabel 4100 3325 0    60   Input ~ 0
MIC_IN1_P
Text GLabel 4100 3575 0    60   Input ~ 0
MIC_IN2_P
Text GLabel 4100 3075 0    60   Input ~ 0
MIC_IN1_P_RAW
Wire Wire Line
	1875 2175 1875 2075
Text GLabel 4100 2075 0    60   Input ~ 0
SPKR_OUT1_N_RAW
Text GLabel 5350 2825 0    60   Input ~ 0
~STBY
Text GLabel 6850 3700 0    60   Input ~ 0
SPKR_OUT1_P
Text GLabel 5350 2325 0    60   Input ~ 0
MIC_IN1_N
Wire Wire Line
	6650 5675 6375 5675
$Comp
L GND #PWR028
U 1 1
P 2400 2575
F 0 "#PWR028" H 2400 2325 50  0001 C CNN
F 1 "GND" H 2400 2425 50  0000 C CNN
F 2 "" H 2400 2575 50  0001 C CNN
F 3 "" H 2400 2575 50  0001 C CNN
	1    2400 2575
	1    0    0    -1  
$EndComp
$Comp
L GND #PWR029
U 1 1
P 5700 850
F 0 "#PWR029" H 5700 600 50  0001 C CNN
F 1 "GND" H 5700 700 50  0000 C CNN
F 2 "" H 5700 850 50  0001 C CNN
F 3 "" H 5700 850 50  0001 C CNN
	1    5700 850 
	1    0    0    -1  
$EndComp
Text GLabel 6650 1000 0    60   Input ~ 0
MIC_IN1_P_RAW
$Comp
L GND #PWR030
U 1 1
P 5175 3175
F 0 "#PWR030" H 5175 2925 50  0001 C CNN
F 1 "GND" H 5175 3025 50  0000 C CNN
F 2 "" H 5175 3175 50  0001 C CNN
F 3 "" H 5175 3175 50  0001 C CNN
	1    5175 3175
	1    0    0    -1  
$EndComp
Text Label 2400 2525 0    60   ~ 0
GND
Text Label 850  3050 2    60   ~ 0
GND
Text Label 850  4550 2    60   ~ 0
GND
Text Label 850  6325 2    60   ~ 0
GND
Text Label 3200 6050 2    60   ~ 0
GND
Text Label 4325 4825 2    60   ~ 0
GND
Text Label 6525 5450 2    60   ~ 0
GND
Text Label 8475 5225 2    60   ~ 0
GND
Text Label 6250 7450 2    60   ~ 0
GND
Text Label 7500 4050 0    60   ~ 0
GND
Text Label 7450 2275 0    60   ~ 0
GND
Text Label 6800 1450 0    60   ~ 0
GND
Text Label 6800 3250 0    60   ~ 0
GND
Text Label 5700 750  0    60   ~ 0
GND
Text Label 5175 3150 2    60   ~ 0
GND
Text Label 10950 850  0    60   ~ 0
GND
Text Label 10925 2650 0    60   ~ 0
GND
Text Label 10150 5300 2    60   ~ 0
GND
Wire Wire Line
	2900 2075 2925 2075
Text GLabel 4100 2575 0    60   Input ~ 0
SPKR_OUT2_P_RAW
Text GLabel 6375 5675 0    60   Input ~ 0
SPKR_OUT2_P_RAW
NoConn ~ 1500 5550
NoConn ~ 1500 7125
NoConn ~ 1500 7225
NoConn ~ 1500 7325
$Comp
L CONN_01X01 J1
U 1 1
P 4325 2075
F 0 "J1" H 4325 2175 50  0000 C CNN
F 1 "CONN_01X01" H 4325 2000 50  0000 C CNN
F 2 "Pin_Headers:Pin_Header_Straight_1x01_Pitch2.54mm" H 4325 2075 50  0001 C CNN
F 3 "" H 4325 2075 50  0001 C CNN
	1    4325 2075
	1    0    0    -1  
$EndComp
$Comp
L CONN_01X01 J2
U 1 1
P 4325 2325
F 0 "J2" H 4325 2425 50  0000 C CNN
F 1 "CONN_01X01" H 4325 2250 50  0000 C CNN
F 2 "Pin_Headers:Pin_Header_Straight_1x01_Pitch2.54mm" H 4325 2325 50  0001 C CNN
F 3 "" H 4325 2325 50  0001 C CNN
	1    4325 2325
	1    0    0    -1  
$EndComp
Text GLabel 5350 2575 0    60   Input ~ 0
MIC_IN2_N
$Comp
L CONN_01X01 J3
U 1 1
P 4325 2575
F 0 "J3" H 4325 2675 50  0000 C CNN
F 1 "CONN_01X01" H 4325 2500 50  0000 C CNN
F 2 "Pin_Headers:Pin_Header_Straight_1x01_Pitch2.54mm" H 4325 2575 50  0001 C CNN
F 3 "" H 4325 2575 50  0001 C CNN
	1    4325 2575
	1    0    0    -1  
$EndComp
Wire Wire Line
	4125 2575 4100 2575
$Comp
L CONN_01X01 J6
U 1 1
P 4325 3325
F 0 "J6" H 4325 3425 50  0000 C CNN
F 1 "CONN_01X01" H 4325 3250 50  0000 C CNN
F 2 "Pin_Headers:Pin_Header_Straight_1x01_Pitch2.54mm" H 4325 3325 50  0001 C CNN
F 3 "" H 4325 3325 50  0001 C CNN
	1    4325 3325
	1    0    0    -1  
$EndComp
Wire Wire Line
	4100 3325 4125 3325
$Comp
L CONN_01X01 J7
U 1 1
P 4325 3575
F 0 "J7" H 4325 3675 50  0000 C CNN
F 1 "CONN_01X01" H 4325 3500 50  0000 C CNN
F 2 "Pin_Headers:Pin_Header_Straight_1x01_Pitch2.54mm" H 4325 3575 50  0001 C CNN
F 3 "" H 4325 3575 50  0001 C CNN
	1    4325 3575
	1    0    0    -1  
$EndComp
Wire Wire Line
	4125 3575 4100 3575
$Comp
L CONN_01X01 J5
U 1 1
P 4325 3075
F 0 "J5" H 4325 3175 50  0000 C CNN
F 1 "CONN_01X01" H 4325 3000 50  0000 C CNN
F 2 "Pin_Headers:Pin_Header_Straight_1x01_Pitch2.54mm" H 4325 3075 50  0001 C CNN
F 3 "" H 4325 3075 50  0001 C CNN
	1    4325 3075
	1    0    0    -1  
$EndComp
Wire Wire Line
	4100 3075 4125 3075
$Comp
L CONN_01X01 J4
U 1 1
P 4325 2825
F 0 "J4" H 4325 2925 50  0000 C CNN
F 1 "CONN_01X01" H 4325 2750 50  0000 C CNN
F 2 "Pin_Headers:Pin_Header_Straight_1x01_Pitch2.54mm" H 4325 2825 50  0001 C CNN
F 3 "" H 4325 2825 50  0001 C CNN
	1    4325 2825
	1    0    0    -1  
$EndComp
Wire Wire Line
	4100 2825 4125 2825
$Comp
L CONN_01X01 J8
U 1 1
P 5575 2075
F 0 "J8" H 5575 2175 50  0000 C CNN
F 1 "CONN_01X01" H 5575 2000 50  0000 C CNN
F 2 "Pin_Headers:Pin_Header_Straight_1x01_Pitch2.54mm" H 5575 2075 50  0001 C CNN
F 3 "" H 5575 2075 50  0001 C CNN
	1    5575 2075
	1    0    0    -1  
$EndComp
Wire Wire Line
	5350 2075 5375 2075
$Comp
L CONN_01X01 J9
U 1 1
P 5575 2325
F 0 "J9" H 5575 2425 50  0000 C CNN
F 1 "CONN_01X01" H 5575 2250 50  0000 C CNN
F 2 "Pin_Headers:Pin_Header_Straight_1x01_Pitch2.54mm" H 5575 2325 50  0001 C CNN
F 3 "" H 5575 2325 50  0001 C CNN
	1    5575 2325
	1    0    0    -1  
$EndComp
Wire Wire Line
	5350 2325 5375 2325
$Comp
L CONN_01X01 J10
U 1 1
P 5575 2575
F 0 "J10" H 5575 2675 50  0000 C CNN
F 1 "CONN_01X01" H 5575 2500 50  0000 C CNN
F 2 "Pin_Headers:Pin_Header_Straight_1x01_Pitch2.54mm" H 5575 2575 50  0001 C CNN
F 3 "" H 5575 2575 50  0001 C CNN
	1    5575 2575
	1    0    0    -1  
$EndComp
Wire Wire Line
	5350 2575 5375 2575
$Comp
L CONN_01X01 J11
U 1 1
P 5575 2825
F 0 "J11" H 5575 2925 50  0000 C CNN
F 1 "CONN_01X01" H 5575 2750 50  0000 C CNN
F 2 "Pin_Headers:Pin_Header_Straight_1x01_Pitch2.54mm" H 5575 2825 50  0001 C CNN
F 3 "" H 5575 2825 50  0001 C CNN
	1    5575 2825
	1    0    0    -1  
$EndComp
Wire Wire Line
	5350 2825 5375 2825
$Comp
L CONN_01X01 J12
U 1 1
P 5575 3100
F 0 "J12" H 5575 3200 50  0000 C CNN
F 1 "CONN_01X01" H 5575 3025 50  0000 C CNN
F 2 "Pin_Headers:Pin_Header_Straight_1x01_Pitch2.54mm" H 5575 3100 50  0001 C CNN
F 3 "" H 5575 3100 50  0001 C CNN
	1    5575 3100
	1    0    0    -1  
$EndComp
Wire Wire Line
	5175 3175 5175 3100
Wire Wire Line
	5175 3100 5375 3100
$Comp
L CONN_01X01 J14
U 1 1
P 6600 1900
F 0 "J14" H 6600 2000 50  0000 C CNN
F 1 "CONN_01X01" H 6600 1825 50  0000 C CNN
F 2 "Pin_Headers:Pin_Header_Straight_1x01_Pitch2.54mm" H 6600 1900 50  0001 C CNN
F 3 "" H 6600 1900 50  0001 C CNN
	1    6600 1900
	-1   0    0    1   
$EndComp
$Comp
L CONN_01X01 J13
U 1 1
P 6550 2800
F 0 "J13" H 6550 2900 50  0000 C CNN
F 1 "CONN_01X01" H 6550 2725 50  0000 C CNN
F 2 "Pin_Headers:Pin_Header_Straight_1x01_Pitch2.54mm" H 6550 2800 50  0001 C CNN
F 3 "" H 6550 2800 50  0001 C CNN
	1    6550 2800
	-1   0    0    1   
$EndComp
Wire Wire Line
	4400 4450 4275 4450
$EndSCHEMATC
